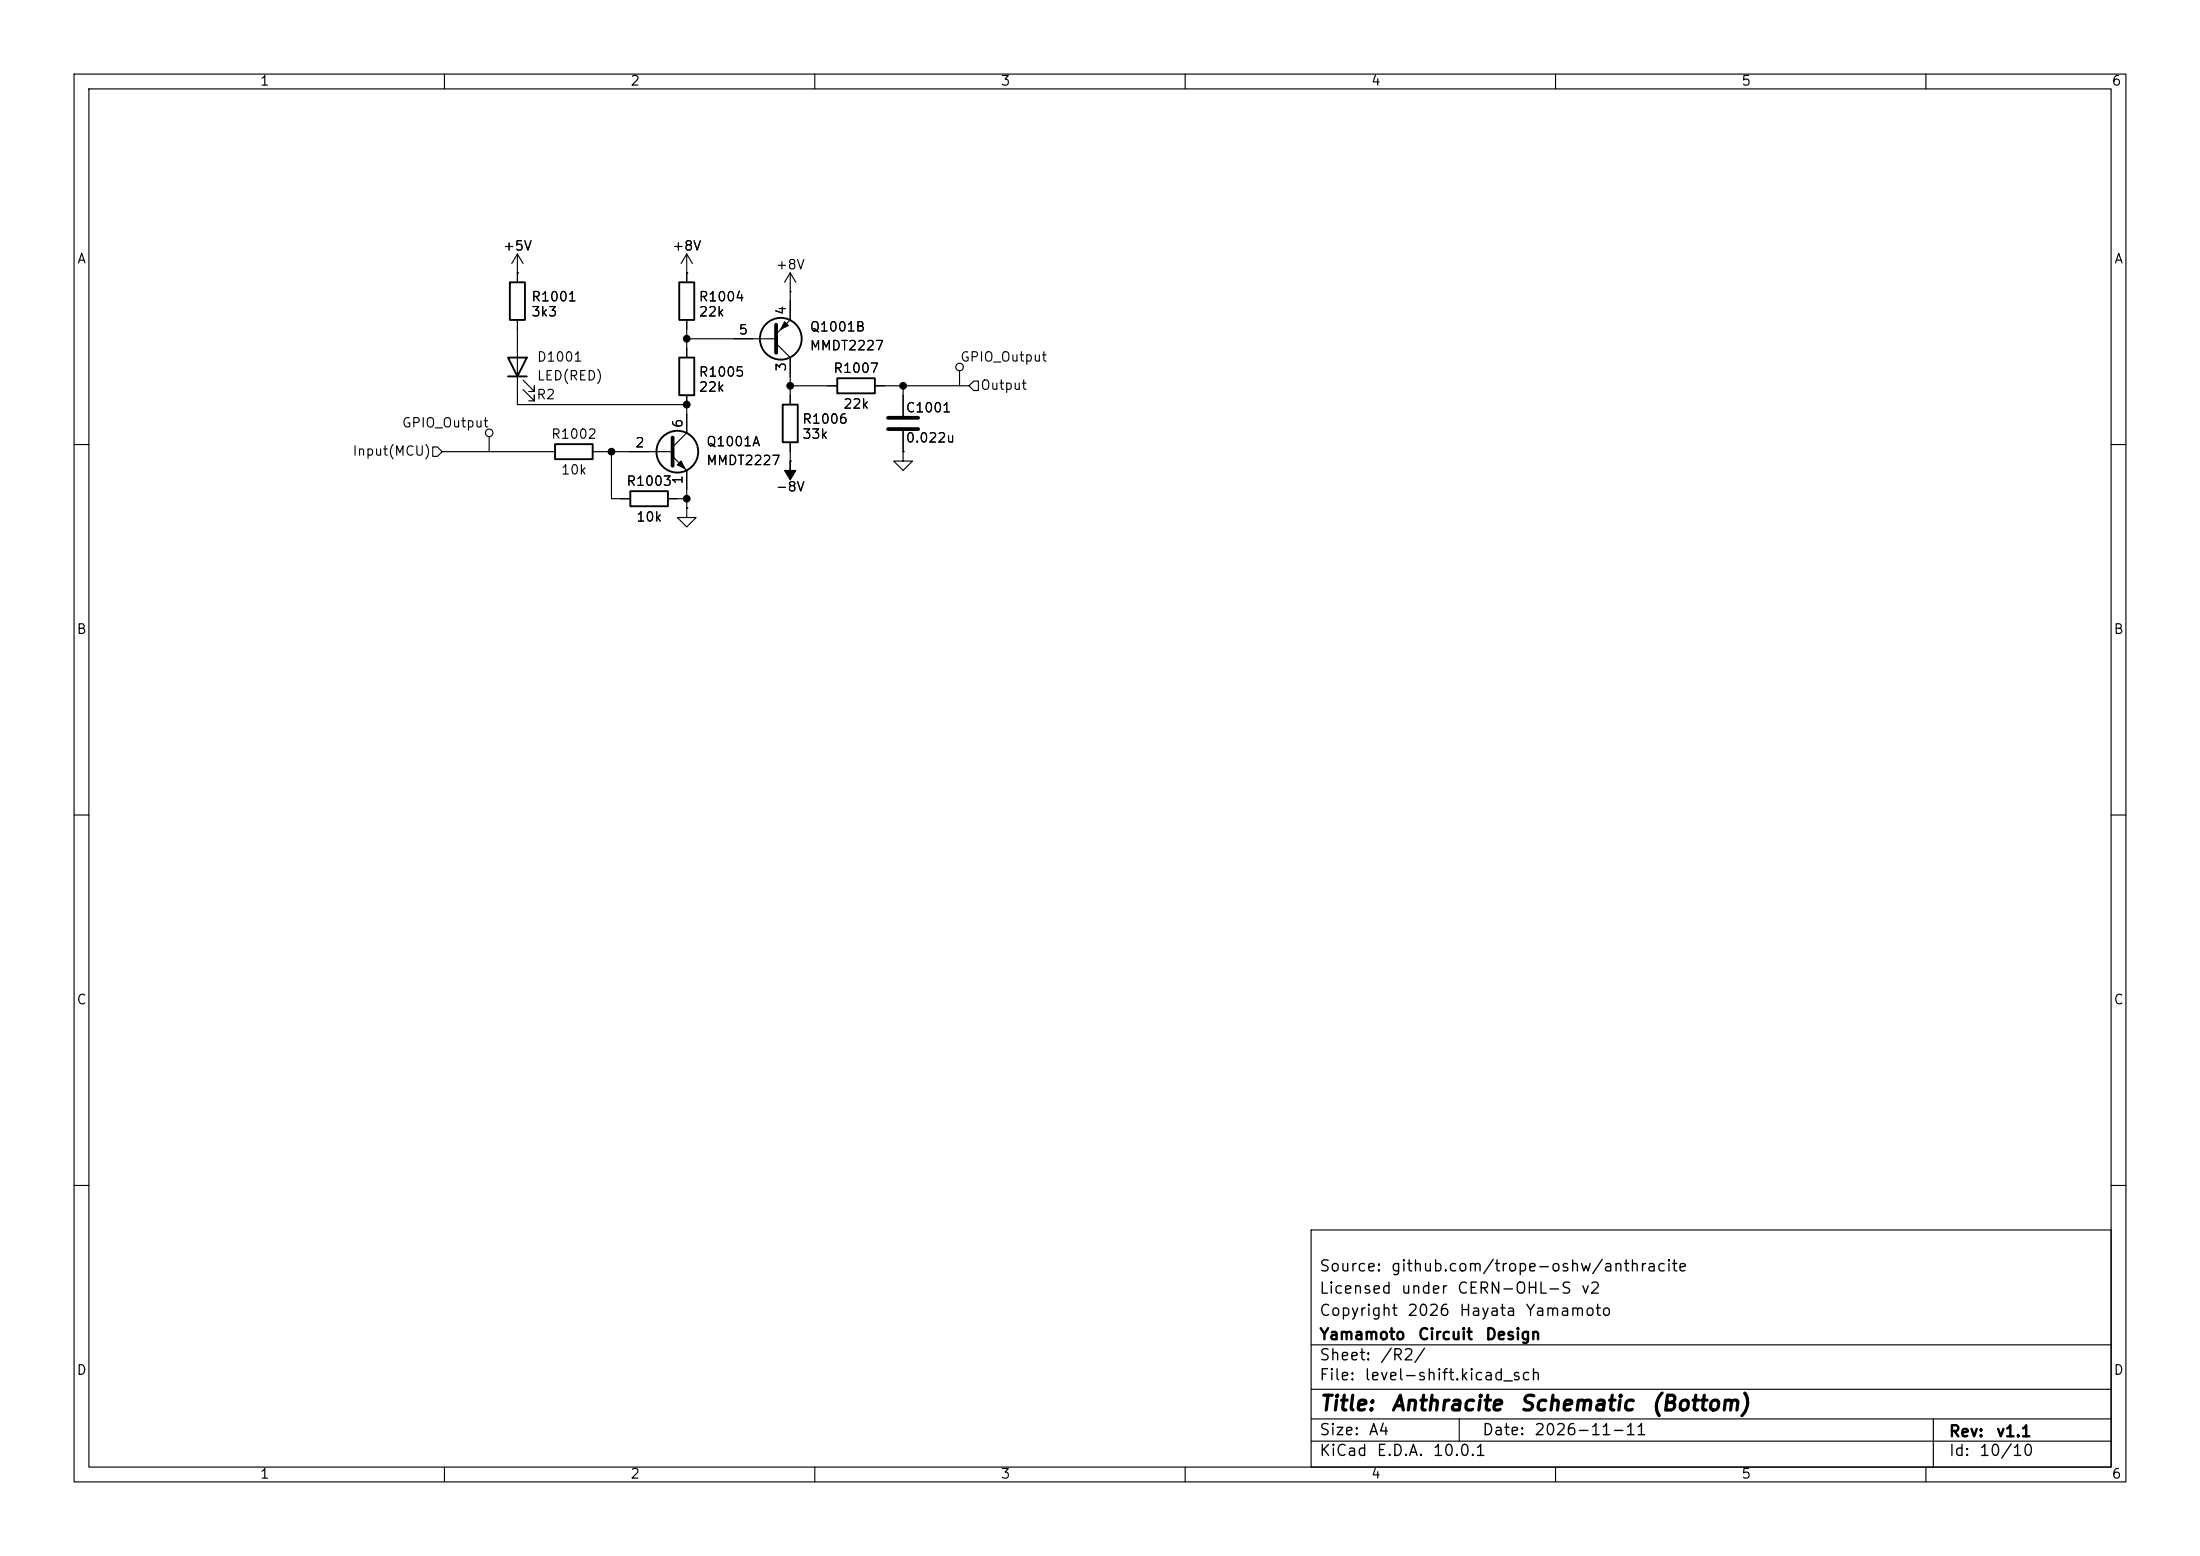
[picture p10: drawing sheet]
<svg xmlns="http://www.w3.org/2000/svg" width="297mm" height="210mm" viewBox="0 0 297 210" stroke-linecap="round" stroke-linejoin="round" font-family="sans-serif">
<g fill="none" stroke="#000" stroke-width=".15">
<path d="M10 10h277v190h-277zM12 12h273v186h-273zM60 10v2M110 10v2M160 10v2M210 10v2M260 10v2M69.8 36.8h.1M69.8 34.3v3.8M69.8 34.3l-.7 1.3M69.8 34.3l.8 1.3M92.7 36.8h.1"/>
<path d="M92.7 34.3v3.8M92.7 34.3l-.8 1.3M92.7 34.3l.8 1.3M106.7 39.4h.1M106.7 36.8v6.4l-1.9 1.9M106.7 36.8l-.8 1.3M106.7 36.8l.7 1.3M66 58.9v2.1M69.8 43.2v11.4h22.9M70.6 52.6l1.5 1.5v-.8v.8h-.7M70.6 51.3l1.5 1.5v-.7v.7h-.7M92.7 53.3v5.1l-1.9 1.9"/>
<path d="M92.7 43.2v5.1M92.7 45.7h12.1M104.8 46.4l1.9 1.9v6.3M106.7 59.7v2.5M106.7 52.1h6.3M118.1 52.1h12.7M121.9 52.1v4M121.9 58.2v2.8M129.5 50v2.1M131.4 51.4h.7v1.3h-.7l-.6-.6zM10 60h2M58.4 60.3h.7l.6 .7-.6 .6h-.7z"/>
<path d="M59.7 61h15.2M80 61h10.8M82.5 61v6.3h2.6M90.2 67.3h2.5M90.8 61.6l1.9 1.9v5.1M92.7 68.6v1.3h1.3l-1.3 1.2-1.3-1.2h1.3M92.7 68.6h.1M106.7 62.2h.1M121.9 61v1.2h1.3l-1.3 1.3-1.3-1.3h1.3M121.9 61h.1M285 60h2M10 110h2"/>
<path d="M285 110h2M10 160h2M177 166h108v32h-108zM285 160h2M60 198v2M110 198v2M160 198v2M177 194.5h108M177 191.5h108M177 187.5h108M177 181.5h108M197 191.5v3"/>
<path d="M210 198v2M260 198v2M261 191.5v6.5"/>
<circle cx="66" cy="58.4" r=".51"/>
<circle cx="129.5" cy="49.5" r=".51"/>
</g>
<g fill="none" stroke="#000" stroke-width=".25">
<path d="M68.8 38.1h2.1v5.1h-2.1zM91.7 38.1h2v5.1h-2zM68.6 48.3h2.5l-1.3 2.5zM68.6 50.8h2.5M74.9 59.9h5.1v2.1h-5.1zM91.7 48.3h2v5h-2zM105.7 54.6h2v5.1h-2zM113 51.1h5.1v2h-5.1zM85.1 66.3h5.1v2h-5.1z"/>
<circle cx="105.4" cy="45.7" r="2.82"/>
<circle cx="91.4" cy="61" r="2.82"/>
</g>
<path d="M90.8 59.1v3.8M104.8 43.8v3.8M119.9 57.9h4.1M119.9 56.4h4.1" fill="none" stroke="#000" stroke-width=".51"/>
<path d="M105.9 43.4l.5 .5-1 .6zM91.4 62.7l.5-.5 .6 1zM106.7 62.2v1.3h.7l-.7 1.3-.8-1.3h.8z" fill="#000" stroke="#000" stroke-width=".15"/>
<g fill="#000" stroke="#000" stroke-width=".14">
<circle cx="92.7" cy="45.7" r=".46"/>
<circle cx="92.7" cy="54.6" r=".46"/>
<circle cx="106.7" cy="52.1" r=".46"/>
<circle cx="121.9" cy="52.1" r=".46"/>
<circle cx="82.5" cy="61" r=".46"/>
<circle cx="92.7" cy="67.3" r=".46"/>
</g>
<g font-size="2">
<text x="178" y="190.9">Title:</text>
<text x="187.7" y="190.9">Anthracite</text>
<text x="205" y="190.9">Schematic</text>
<text x="222.8" y="190.9">(Bottom)</text>
</g>
<g font-size="1.5">
<text x="178" y="172">Source:</text>
<text x="187.7" y="172">github.com/trope-oshw/anthracite</text>
<text x="178" y="178">Copyright</text>
<text x="178" y="175">Licensed</text>
<text x="189" y="175">under</text>
<text x="189.9" y="178">2026</text>
<text x="196.6" y="175">CERN-OHL-S</text>
<text x="196.9" y="178">Hayata</text>
<text x="205.8" y="178">Yamamoto</text>
<text x="213.3" y="175">v2</text>
<text x="178" y="184">Sheet:</text>
<text x="178" y="181.2">Yamamoto</text>
<text x="186.2" y="184">/R2/</text>
<text x="191.3" y="181.2">Circuit</text>
<text x="200.4" y="181.2">Design</text>
<text x="178" y="186.7">File:</text>
<text x="184.1" y="186.7">level-shift.kicad_sch</text>
<text x="178" y="196.9">KiCad</text>
<text x="178" y="194.1">Size:</text>
<text x="184.7" y="194.1">A4</text>
<text x="185.7" y="196.9">E.D.A.</text>
<text x="193.3" y="196.9">10.0.1</text>
<text x="200" y="194.1">Date:</text>
<text x="207" y="194.1">2026-11-11</text>
<text x="263" y="194.3">Rev:</text>
<text x="263" y="196.9">Id:</text>
<text x="267.1" y="196.9">10/10</text>
<text x="269.4" y="194.3">v1.1</text>
</g>
<g font-size="1.3">
<text x="35" y="11.9">1</text>
<text x="85" y="11.9">2</text>
<text x="135" y="11.9">3</text>
<text x="185" y="11.9">4</text>
<text x="235" y="11.9">5</text>
<text x="285" y="11.9">6</text>
<text x="10.3" y="35.9">A</text>
<text x="67.8" y="34.1">+5V</text>
<text x="90.7" y="34.1">+8V</text>
<text x="285.3" y="35.9">A</text>
<text x="71.6" y="41">R1001</text>
<text x="94.2" y="41">R1004</text>
<text x="104.6" y="36.7">+8V</text>
<text x="71.6" y="43">3k3</text>
<text x="94.2" y="43">22k</text>
<text x="99.6" y="45.5">5</text>
<text x="106.4" y="42.6" transform="rotate(-90 106.4 42.6)">4</text>
<text x="109.2" y="45.1">Q1001B</text>
<text x="109.2" y="47.6">MMDT2227</text>
<text x="72.4" y="51.7">LED(RED)</text>
<text x="72.4" y="49.1">D1001</text>
<text x="94.2" y="53.2">22k</text>
<text x="94.2" y="51.2">R1005</text>
<text x="106.4" y="50.2" transform="rotate(-90 106.4 50.2)">3</text>
<text x="112.4" y="50.6">R1007</text>
<text x="129.5" y="49.1">GPIO_Output</text>
<text x="132.3" y="52.9">Output</text>
<text x="54.2" y="58">GPIO_Output</text>
<text x="72.3" y="54.2">R2</text>
<text x="74.3" y="59.5">R1002</text>
<text x="92.5" y="57.9" transform="rotate(-90 92.5 57.9)">6</text>
<text x="108.2" y="59.5">33k</text>
<text x="108.2" y="57.5">R1006</text>
<text x="113.7" y="55.5">22k</text>
<text x="122.2" y="56">C1001</text>
<text x="47.5" y="61.8">Input(MCU)</text>
<text x="75.6" y="64.4">10k</text>
<text x="84.5" y="65.9">R1003</text>
<text x="85.7" y="60.7">2</text>
<text x="92.5" y="65.5" transform="rotate(-90 92.5 65.5)">1</text>
<text x="95.3" y="60.6">Q1001A</text>
<text x="95.3" y="63.1">MMDT2227</text>
<text x="122.2" y="60">0.022u</text>
<text x="85.8" y="70.7">10k</text>
<text x="104.6" y="66.6">-8V</text>
<text x="10.3" y="85.9">B</text>
<text x="285.3" y="85.9">B</text>
<text x="10.3" y="135.9">C</text>
<text x="285.3" y="135.9">C</text>
<text x="10.3" y="185.9">D</text>
<text x="285.3" y="185.9">D</text>
<text x="35" y="199.9">1</text>
<text x="85" y="199.9">2</text>
<text x="135" y="199.9">3</text>
<text x="185" y="199.9">4</text>
<text x="235" y="199.9">5</text>
<text x="285" y="199.9">6</text>
</g>
</svg>
